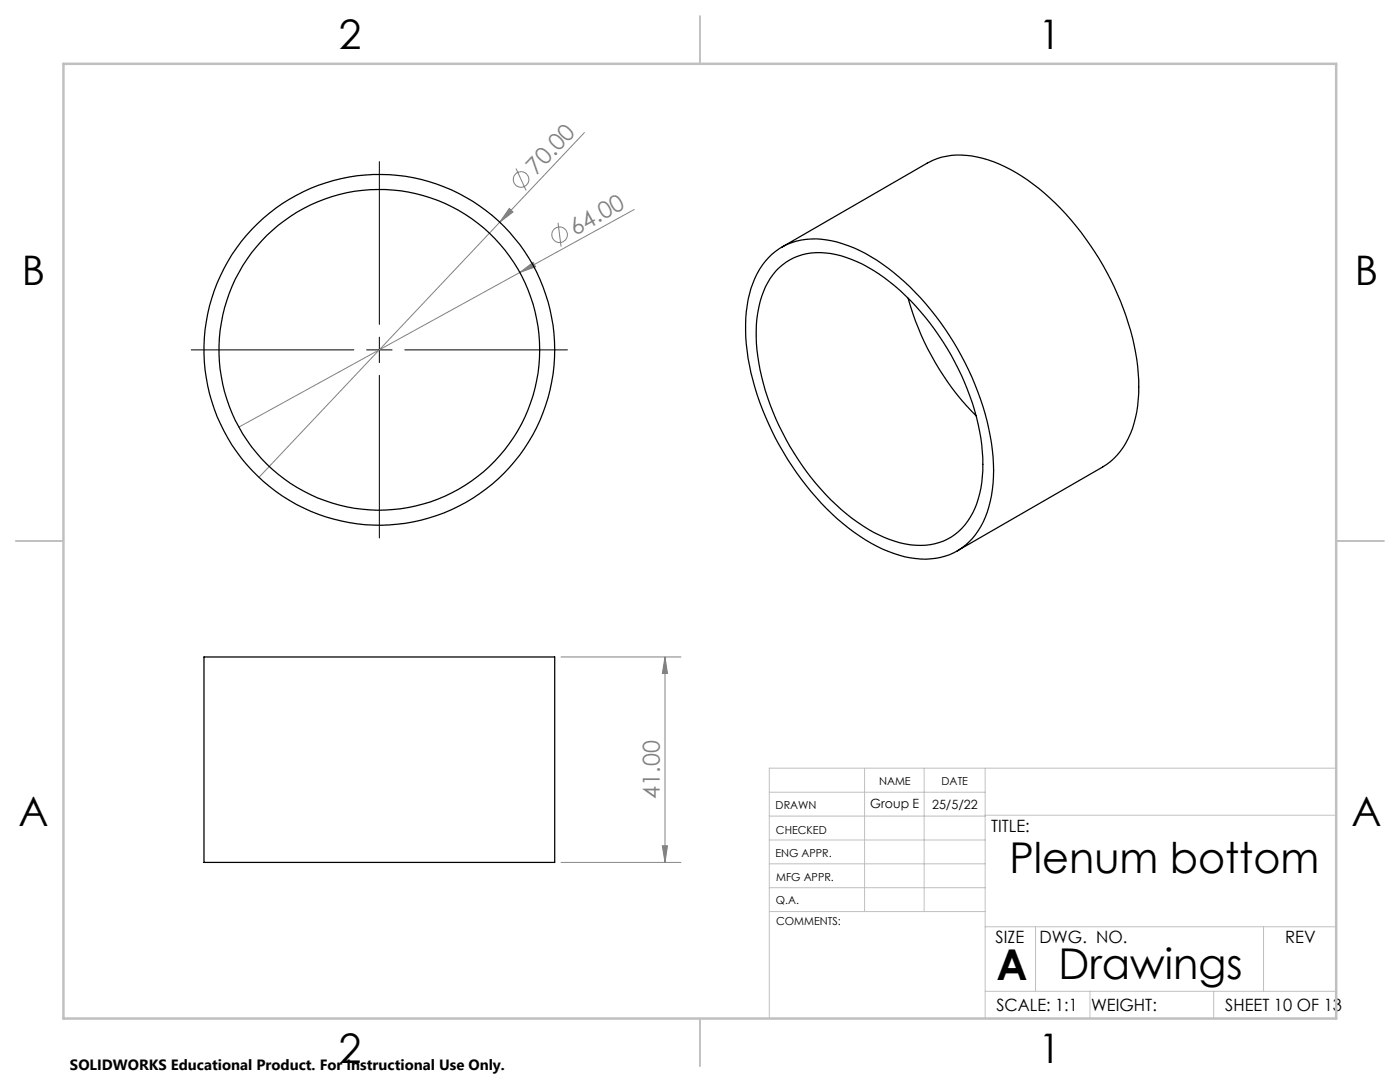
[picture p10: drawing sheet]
<svg xmlns="http://www.w3.org/2000/svg" width="279mm" height="216mm" viewBox="0 0 279 216" stroke-linecap="round" stroke-linejoin="round" font-family="sans-serif">
<g fill="none" stroke="#808080" stroke-width=".2">
<path d="M103 33.6l2 4.4M116.6 26.5l-16.9 17.8M99.7 44.3l-48 51M101.6 41.6l.8 .7-2.7 2zM103.8 54.4l2.6-2 .5 .8zM103.8 54.4l-56.1 30.8M111.4 44.5l.6 4.7M126.6 41.8l-22.8 12.6M112 131.1h23.9M132.7 131.1v41M132.7 131.1l.5 3.3h-1zM112 172.1h23.9"/>
<path d="M132.2 168.8h1l-.5 3.3z"/>
<circle cx="104" cy="35.8" r="1.56"/>
<circle cx="111.7" cy="46.9" r="1.56"/>
</g>
<path d="M75.7 32.2v32.5M38.2 69.8h32.4M73.2 69.8h5M75.7 67.3v5.1M75.7 74.9v32.5M80.8 69.8h32.4" fill="none" stroke="#000" stroke-width=".2"/>
<g fill="none" stroke="#c0c0c0" stroke-width=".2">
<path d="M153.5 158.1h43.1M172.5 153.3v28.6M184.4 153.3v28.6M196.6 153.3v49.9M266.7 153.3h-113.2v49.9M153.5 167.6h43.1M153.5 162.8h43.1M153.5 172.4h43.1M153.5 177.1h43.1M196.6 162.7h70.1M153.6 181.9h43M196.6 197.8h70.1"/>
<path d="M196.6 184.9h70.1M206.7 184.9v12.9M217.5 197.8v5.4M242.2 197.8v5.4M252.2 184.9v12.9"/>
</g>
<path d="M139.7 3.2v9.5M3.1 107.9h9.6M266.7 107.9h9.5M139.7 203.2v9.6" fill="none" stroke="#c0c0c0" stroke-width=".25"/>
<path d="M12.7 12.7h254v190.5h-254z" fill="none" stroke="#c0c0c0" stroke-width=".5"/>
<g fill="#808080">
<path d="M103.8 54.4l2.6-2 .5 .8z"/>
<path d="M101.6 41.6l.8 .7-2.7 2z"/>
<path d="M132.7 131.1l.5 3.3h-1zM132.2 168.8h1l-.5 3.3z"/>
</g>
<g fill="none" stroke="#000" stroke-width=".25">
<path d="M154.1 50.7a13.2 13.2 0 0 1 11.9-2.7 33.6 33.6 0 0 1 15.6 9.3 57.1 57.1 0 0 1 16.4 32.6 25.7 25.7 0 0 1-2.3 15.2 12.4 12.4 0 0 1-13 6.3 27.2 27.2 0 0 1-13.4-6.1 57 57 0 0 1-20.2-35.2 26.4 26.4 0 0 1 2-15.5l1.1-1.7zM155.5 53.4a12 12 0 0 1 11.4-2.6 31.5 31.5 0 0 1 14.9 9.2 52.5 52.5 0 0 1 14.1 28.8 23.9 23.9 0 0 1-1.8 13.6 11.6 11.6 0 0 1-13.4 6.1 30.4 30.4 0 0 1-14.9-8.8 51.5 51.5 0 0 1-14.8-31.2 21.8 21.8 0 0 1 2.7-12.9zM156 49.3l29-16.7a14.1 14.1 0 0 1 11.1-1 35.5 35.5 0 0 1 15.6 10 57.2 57.2 0 0 1 15.3 31.5 26.1 26.1 0 0 1-1.8 14.4 13.1 13.1 0 0 1-5.2 5.7l-29 16.7M181.3 59.5a53.9 53.9 0 0 0 13.5 23.5M40.7 131.1h70v41h-70z"/>
<circle cx="75.7" cy="69.8" r="32"/>
<circle cx="75.7" cy="69.8" r="35"/>
</g>
<g font-size="8.5">
<text x="201.5" y="174.2">Plenum bottom</text>
<text x="198.9" y="195.5">A</text>
<text x="211.2" y="195.4">Drawings</text>
</g>
<g font-size="8.1">
<text x="67.6" y="9.7">2</text>
<text x="207.3" y="9.7">1</text>
<text x="4.4" y="57">B</text>
<text x="270.4" y="57">B</text>
<text x="3.7" y="164.9">A</text>
<text x="269.7" y="164.9">A</text>
<text x="67.6" y="212.2">2</text>
<text x="207.3" y="212.2">1</text>
</g>
<g font-size="4.7" fill="#808080">
<text x="107" y="35.1" transform="rotate(-47 107 35.1)">70.00</text>
<text x="114.8" y="47.1" transform="rotate(-29 114.8 47.1)">64.00</text>
<text x="131.7" y="159.4" transform="rotate(-90 131.7 159.4)">41.00</text>
</g>
<g font-size="3.4">
<text x="197.8" y="166">TITLE:</text>
<text x="198.7" y="188.1">SIZE</text>
<text x="207.5" y="188.1">DWG. NO.</text>
<text x="256.5" y="188.2">REV</text>
<text x="198.8" y="201.7">SCALE: 1:1</text>
<text x="217.7" y="201.8">WEIGHT:</text>
<text x="244.5" y="201.7">SHEET 10 OF 13</text>
</g>
<text font-size="3" x="14" y="213.5">SOLIDWORKS Educational Product. For Instructional Use Only.</text>
<g font-size="2.5">
<text x="173.7" y="161.3">Group E</text>
<text x="186" y="161.4">25/5/22</text>
</g>
<g font-size="2.2">
<text x="154.8" y="161.4">DRAWN</text>
<text x="175.4" y="156.6">NAME</text>
<text x="187.9" y="156.7">DATE</text>
<text x="154.9" y="166.3">CHECKED</text>
<text x="154.8" y="171">ENG APPR.</text>
<text x="154.9" y="175.7">MFG APPR.</text>
<text x="154.9" y="180.4">Q.A.</text>
<text x="154.9" y="184.6">COMMENTS:</text>
</g>
</svg>
